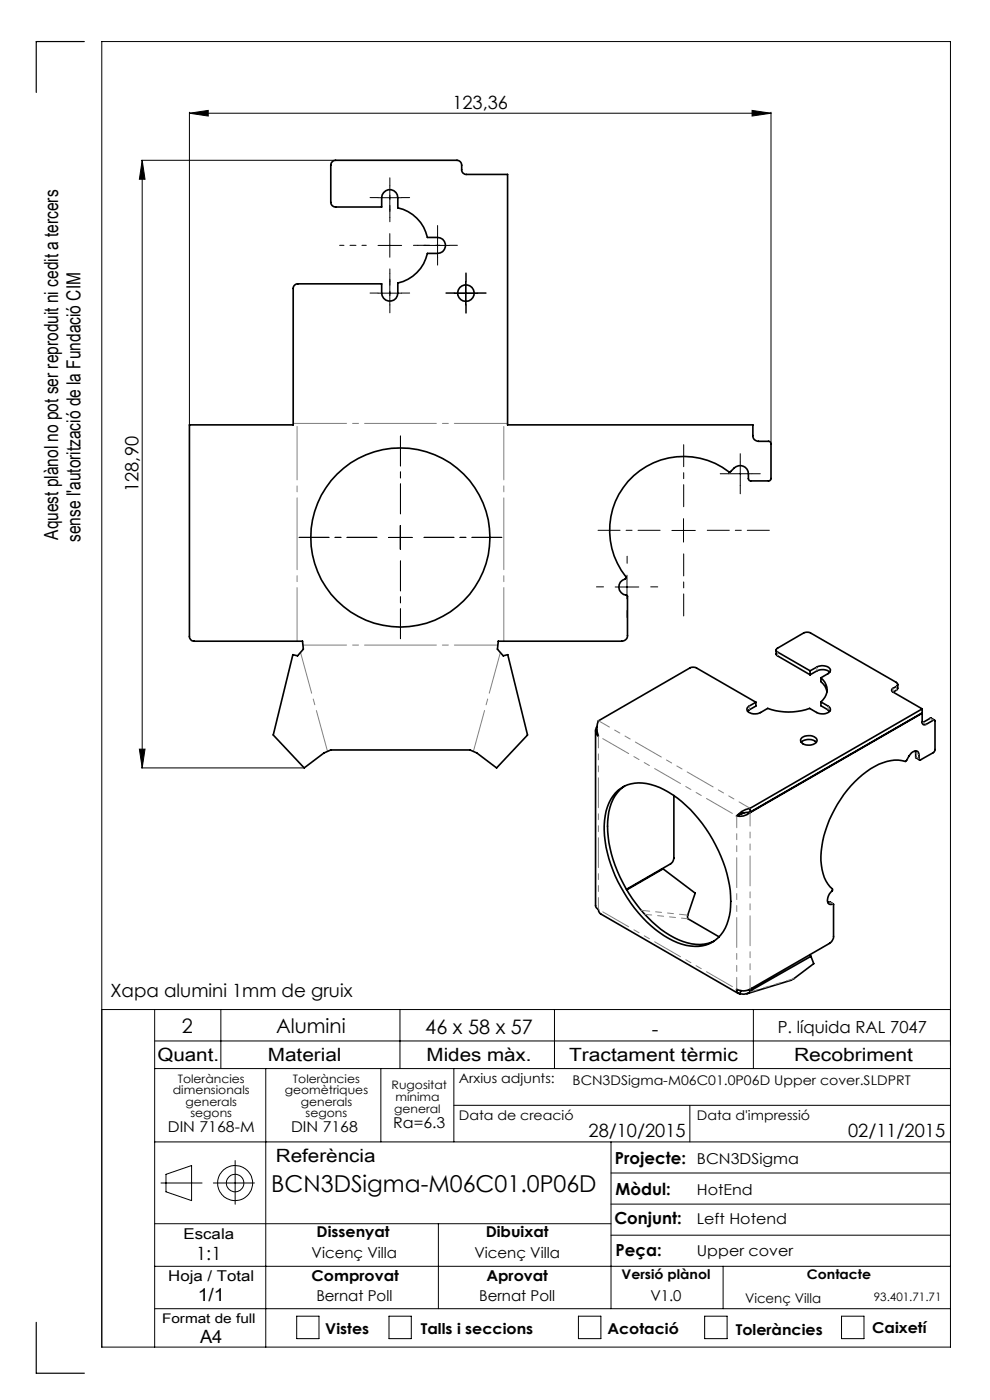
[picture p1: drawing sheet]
<svg xmlns="http://www.w3.org/2000/svg" width="210mm" height="297mm" viewBox="0 0 210 297" stroke-linecap="round" stroke-linejoin="round" font-family="sans-serif">
<g fill="none" stroke="#000" stroke-width=".21">
<path d="M30 34h41M30.2 34l.6 4h-1.2zM30.2 34v128.9M40.2 24l4-.6v1.2zM40.2 23.8v66.1M40.2 24h123.3M82.7 39.4v5M159.5 23.4l4 .6-4 .6zM163.5 23.8v70.1M80.2 52.1h5M80.2 41.9h5M82.7 49.6v5"/>
<path d="M82.7 59.7v5M90.3 52.1h5M92.8 49.6v5M98.8 59.7v5M80.2 62.2h5M96.3 62.2h5M157 98v5M82.4 114h5M84.9 111.5v5M142.5 112.5h5M145 110v5M154.5 100.5h5"/>
<path d="M130.5 124.5h5M133 122v5M29.6 158.9h1.2l-.6 4zM30 162.9h34.3M21.6 214.2h180M32.8 214.2v71.6M46.8 214.2v12.5M84.8 214.2v12.5M117.6 214.2v12.5M159.8 214.2v12.5M32.8 220.8h168.8M32.8 226.7h168.8"/>
<path d="M56.4 226.7v59.1M80.8 226.7v15.5M96.3 226.7v15.5M96.3 234.5h105.3M146.3 234.5v7.7M32.8 259.6h96.8M32.8 242.2h168.8M34.1 251h8.8M35.2 249.1l5.4-1.8v7.4l-5.4-1.9zM45.3 251h8.7M49.9 246.2v9.3M93 259.6v18"/>
<path d="M129.6 242.2v35.4M129.6 255.4h72M129.6 248.8h72M32.8 277.6h168.8M32.8 268.6h168.8M62.9 279.2h4.8v4.8h-4.8zM82.5 279.2h4.7v4.8h-4.7zM122.7 279.2h4.8v4.8h-4.8zM129.6 262h72M149.5 279.2h4.7v4.8h-4.7zM153.4 268.6v9M178.5 279.2h4.8v4.8h-4.8z"/>
<path d="M21.6 285.8h180v-277h-180v277"/>
<circle cx="49.9" cy="251" r="3.7"/>
<circle cx="49.9" cy="251" r="1.86"/>
</g>
<path d="M79.9 114h-16.5M84.9 109v-16.5M84.9 119v16.5M89.9 114h16.5" fill="none" stroke="#000" stroke-width=".21" stroke-dasharray="15.2 1.3 1.3 1.3" stroke-dashoffset="8.9"/>
<g fill="none" stroke="#000" stroke-width=".21" stroke-dasharray="15.2 1.3 1.3 1.3">
<path d="M82.7 39.4v-1.7M80.2 41.9h-1.7M82.7 44.4v1.7M82.7 59.7v-1.7M85.2 41.9h1.7M90.3 52h-1.7M92.8 49.5v-1.7M92.8 54.5v1.7M95.3 52h1.7M98.8 59.7v-1.8M80.2 62.2h-1.7M82.7 64.7v1.7"/>
<path d="M85.2 62.2h1.7M96.3 62.2h-1.7M98.8 64.7v1.7M101.3 62.2h1.8M157 98v-1.7M133 119.5v-1.5M154.5 100.5h-1.7M157 103v1.8M159.5 100.5h1.8M128 124.5h-1.5M133 129.5v1.5M138 124.5h1.5"/>
</g>
<path d="M77.7 52h-5.7M82.7 47v-5.6M82.7 57v5.7M87.7 52h5.6" fill="none" stroke="#000" stroke-width=".21" stroke-dasharray="15.2 1.3 1.3 1.3" stroke-dashoffset="14.3"/>
<path d="M140 112.5h-13.1M145 107.5v-13.2M145 117.5v13.2M150 112.5h13.2" fill="none" stroke="#000" stroke-width=".21" stroke-dasharray="15.2 1.3 1.3 1.3" stroke-dashoffset="10.6"/>
<path d="M17.9 8.8h-10.2v10.8M7.7 280.5v10.8h10.2" fill="none" stroke="#000" stroke-width=".25"/>
<path d="M63.7 138.4l5.8 21M100.4 159.4l5.7-21" fill="none" stroke="#808080" stroke-width=".21" stroke-dasharray="15.2 1.3 1.3 1.3" stroke-dashoffset="6.3"/>
<path d="M64.3 136.9h41.3" fill="none" stroke="#808080" stroke-width=".21" stroke-dasharray="15.2 1.3 1.3 1.3" stroke-dashoffset="6"/>
<path d="M63 90.5v45.5M107.7 89.8h-45.5M106.9 136v-45.5" fill="none" stroke="#808080" stroke-width=".21" stroke-dasharray="15.2 1.3 1.3 1.3" stroke-dashoffset="3.9"/>
<g fill="#000">
<path d="M40.2 24l4-.6v1.2zM159.5 23.4l4 .6-4 .6z"/>
<path d="M29.6 158.9h1.2l-.6 4zM30.2 34l.6 4h-1.2z"/>
</g>
<g fill="none" stroke="#000" stroke-width=".35">
<path d="M70.5 34.3l.7-.3h25.7a1.02 1.02 0 0 1 1 1v1a.96 .96 0 0 0 1 1h8.8v53.1h52v2.3a1.15 1.15 0 0 0 1.2 1.2h2.2l.4 .3v7.8l-.4 .3h-3.9l-.4-.3a2.28 2.28 0 0 0-1.6-2.9 3 3 0 0 0-2.3 1.3l-.1 .1a15.8 15.8 0 0 0-21 1.3 15.8 15.8 0 0 0-1 21.1v.1a1.85 1.85 0 0 0-1.5 1.9 1.85 1.85 0 0 0 1.7 1.8l.1 8.4a1.2 1.2 0 0 1-1.2 1.2h-26.2l-.2 1.7 1.3 1.4 .9-.2 4.2 17-6.6 7-4.2-3.2-1.4-.6h-29.5l-1.5 .6-4.2 3.2-6.5-7 4.1-17 1 .2 1.2-1.4-.1-1.7h-23a1.02 1.02 0 0 1-1-1v-44.9h22v-28.9a.96 .96 0 0 1 1-1h17.8v2a1.71 1.71 0 0 0 1.7 1.7 1.71 1.71 0 0 0 1.7-1.7v-2.2a8.2 8.2 0 0 0 6.3-6.2h2.1a1.69 1.69 0 0 0 1.7-1.7 1.69 1.69 0 0 0-1.7-1.7h-2.1a8.2 8.2 0 0 0-6.3-6.3v-2.2a1.71 1.71 0 0 0-1.7-1.7 1.71 1.71 0 0 0-1.7 1.7v2h-9.8a1.02 1.02 0 0 1-1-1v-7.9zM164.6 137.9v.9l.2 .3 7 4.1M126.3 155v37.1l.2 .4 .4 .4 .1 .5 .4 .5 29.2 16.8M160.3 149l-12.6-7.3a1.5 1.5 0 0 0-1.4 0l-19.4 11.2a4.3 4.3 0 0 0 0 3.3 1.43 1.43 0 0 1-.3-2.1M160.3 149v.8l-1.7 1.1M170 157.5a2.36 2.36 0 0 1 3.1 0M170.1 156.5a2.31 2.31 0 0 1 3.2 .4 1.46 1.46 0 0 1-1.9 1.2l-1.1-.3a.76 .76 0 0 1-.2-1.3zM171.8 142.3l-6.9-4a.43 .43 0 0 1-.3-.4 .43 .43 0 0 1 .3-.4l5.6-3.2 .5-.2 .8 .1 18.3 10.6a.46 .46 0 0 1 .3 .4 .46 .46 0 0 1-.3 .4l-.7 .4a.42 .42 0 0 0-.3 .4 .42 .42 0 0 0 .3 .4M171.8 142.3a4.3 4.3 0 0 1 2.5-1.1l1.2 .2a.77 .77 0 0 1 .7 .7 .77 .77 0 0 1-.6 .8l-1.5 .9M171.8 142.3v.9M174.1 148.9l1.5 .9a.75 .75 0 0 1 .5 .8 .75 .75 0 0 1-.6 .6l-1.2 .2a4.4 4.4 0 0 1-2.6-1.1 13.1 13.1 0 0 1-8.9 0 4.4 4.4 0 0 1-2.6 1.1l-1.1-.2a.75 .75 0 0 1-.6-.6 .75 .75 0 0 1 .4-.8l1.4-.8M174.1 143.8a3.2 3.2 0 0 1 0 5.1"/>
<path d="M174.1 148.9v.8l1.9 1.2M174.1 143.8v.8a3.3 3.3 0 0 1 1.3 2.2M176 142.6a2.4 2.4 0 0 0-2.8-.3l-1.4 .9M189.4 146.8l6.2 3.6M190.4 145.2v1l-1 .6M194.2 159.3v1.4l.9 .5M195.5 151.3h.1M195.6 151.3v1.9a.51 .51 0 0 0 .3 .5 .51 .51 0 0 0 .6 0l1.5-1 .3 .2v6.2l-.3 .6-2.7 1.5-.2 .1-.2-.3a1.81 1.81 0 0 0-.2-1.6l-.5-.1-.9 .4-1.2 1.8a8.2 8.2 0 0 0-6.5 1.1 24.3 24.3 0 0 0-11.5 20 8.4 8.4 0 0 0 2.5 6.1v.2a2.61 2.61 0 0 0-.9 2.7 .92 .92 0 0 0 1 .2l.1 6.8a1.87 1.87 0 0 1-.8 1.5l-16.9 9.8a3.1 3.1 0 0 1-2.9 0 .76 .76 0 0 0 .8 .9M195.6 150.4l-36.5 21.1M195.6 150.4v.8l-36.5 21.1M195.6 151.3l-36.5 21.1M198.2 152.7l-.8-.4-1.8 1"/>
<path d="M131.1 167.7a7.8 7.8 0 0 1 7.9-1 25.4 25.4 0 0 1 12.8 12.6 24.2 24.2 0 0 1 2.9 15 7.3 7.3 0 0 1-9.1 6.3 22.3 22.3 0 0 1-12.5-10.1 26.8 26.8 0 0 1-4.9-16.4 9.5 9.5 0 0 1 2.9-6.4zM132.5 166.8a8.9 8.9 0 0 0-3.6 7.4 28.7 28.7 0 0 0 7.7 19.5 18 18 0 0 0 11 6.6 7.4 7.4 0 0 0 3.8-.6M142.9 168.8v13.2a1.6 1.6 0 0 1-.7 1.3l-9.3 5.4M157.8 172.5l-.8 .2M159 172.3l.1 .1M159.1 172.3l-1.6 .2-1.3 .6M159.1 171.5a4.7 4.7 0 0 0-2.9 1.6M159.1 172.4a3.3 3.3 0 0 1-2.9 .7M159.1 171.5v.8M140.7 184.3l6.8 5.2-1.6 4.7 .1 .7 6.5 3.9M140.7 184.3l-7.7 4.5M140.7 184.3l-.4 .1"/>
<path d="M175.6 191.4l.5-.1 .7 .5M157.2 210.1l-.2 .7M158.9 210l.3 .4M159.2 210.4l-.6 .3-.8 .2-.8-.1M159.4 209.7l.2 .3M159.6 210l-.4 .4M171.8 202.5l.2 .4M172 202.9l.6 1.5-4.2 3.2-.6 .4-9.4 2.8M172 202.9l-12.4 7.1"/>
<circle cx="98.8" cy="62.2" r="1.75"/>
<circle cx="84.9" cy="114" r="19"/>
</g>
<path d="M159.1 171.5l-32.2-18.6" fill="none" stroke="#808080" stroke-width=".21" stroke-dasharray="6.3 1.3 1.3 1.3 1.3 1.3" stroke-dashoffset="3.7"/>
<path d="M156.3 173.1l-29.4-16.9M126.9 192.9l29.4 16.9" fill="none" stroke="#808080" stroke-width=".21" stroke-dasharray="6.3 1.3 1.3 1.3 1.3 1.3" stroke-dashoffset="-1.1"/>
<path d="M126.9 156.2v36.7M156.3 209.8v-36.7" fill="none" stroke="#808080" stroke-width=".21" stroke-dasharray="6.3 1.3 1.3 1.3 1.3 1.3" stroke-dashoffset="3.9"/>
<path d="M159.1 209.8v-37.4" fill="none" stroke="#808080" stroke-width=".21" stroke-dasharray="6.3 1.3 1.3 1.3 1.3 1.3" stroke-dashoffset="3.5"/>
<path d="M164.9 138.3v.8M158.9 150.6v-.8M173.3 142.3v-.8M175.7 150.6v-.8M189.4 146v.8M190.2 146.4v-.8M194.3 159.7l.7 .5M195.8 153.2l.7 .5M198 152.8l-.7-.4M194.3 160.6l.7 .4M176.7 191.8l-.8-.5" fill="none" stroke="#808080" stroke-width=".21" stroke-dasharray="6.3 1.3 1.3 1.3 1.3 1.3"/>
<path d="M159.2 210.4l9.2-2.8" fill="none" stroke="#808080" stroke-width=".21" stroke-dasharray="6.3 1.3 1.3 1.3 1.3 1.3" stroke-dashoffset="4.7"/>
<path d="M136.8 194l9.2 .9" fill="none" stroke="#808080" stroke-width=".21" stroke-dasharray="6.3 1.3 1.3 1.3 1.3 1.3" stroke-dashoffset="4.9"/>
<path d="M145.9 194.1l-9.8-1" fill="none" stroke="#808080" stroke-width=".21" stroke-dasharray="6.3 1.3 1.3 1.3 1.3 1.3" stroke-dashoffset="4.6"/>
<text font-size="4.9" x="57.5" y="253">BCN3DSigma-M06C01.0P06D</text>
<g font-size="4.2">
<text x="38.6" y="219">2</text>
<text x="58.6" y="219.2">Alumini</text>
<text x="90.2" y="219.4">46 x 58 x 57</text>
<text x="138.3" y="219.7">-</text>
</g>
<g font-size="4.1">
<text x="12.3" y="114.5" transform="rotate(-90 12.3 114.5)">Aquest plànol no pot ser reproduit ni cedit a tercers</text>
<text x="17.1" y="115" transform="rotate(-90 17.1 115)">sense l'autorització de la Fundació CIM</text>
</g>
<g font-size="3.9">
<text x="96" y="23.2">123,36</text>
<text x="29.3" y="104.4" transform="rotate(-90 29.3 104.4)">128,90</text>
<text x="23.4" y="211.5">Xapa alumini 1mm de gruix</text>
<text x="33.4" y="225">Quant.</text>
<text x="56.8" y="225">Material</text>
<text x="90.5" y="225">Mides màx.</text>
<text x="120.7" y="225">Tractament tèrmic</text>
<text x="168.4" y="225">Recobriment</text>
<text x="124.8" y="241.3">28/10/2015</text>
<text x="179.9" y="241.3">02/11/2015</text>
<text x="58.5" y="246.5">Referència</text>
<text x="41.6" y="267.2">1:1</text>
<text x="41.9" y="276.1">1/1</text>
<text x="42.4" y="284.9">A4</text>
</g>
<g font-size="3.5">
<text x="165" y="219.2">P. líquida RAL 7047</text>
<text x="130.5" y="246.8">Projecte:</text>
<text x="130.6" y="253.4">Mòdul:</text>
<text x="130.3" y="259.8">Conjunt:</text>
<text x="130.6" y="266.4">Peça:</text>
</g>
<g font-size="3.2">
<text x="83.4" y="239.3">Ra=6.3</text>
<text x="35.6" y="240.1">DIN 7168-M</text>
<text x="61.7" y="240.1">DIN 7168</text>
<text x="147.8" y="246.8">BCN3DSigma</text>
<text x="147.8" y="253.4">HotEnd</text>
<text x="38.9" y="262.9">Escala</text>
<text x="67.2" y="262.5">Dissenyat</text>
<text x="103" y="262.5">Dibuixat</text>
<text x="147.8" y="259.8">Left Hotend</text>
<text x="66.1" y="266.8">Vicenç Villa</text>
<text x="100.6" y="266.8">Vicenç Villa</text>
<text x="147.8" y="266.4">Upper cover</text>
<text x="35.7" y="271.7">Hoja / Total</text>
<text x="66.1" y="271.7">Comprovat</text>
<text x="103.2" y="271.7">Aprovat</text>
<text x="67.1" y="276.1">Bernat Poll</text>
<text x="101.6" y="276.1">Bernat Poll</text>
<text x="138" y="276.1">V1.0</text>
<text x="69" y="283.1">Vistes</text>
<text x="89.3" y="283.1">Talls i seccions</text>
<text x="128.8" y="283.1">Acotació</text>
<text x="156.1" y="283.2">Toleràncies</text>
<text x="185" y="282.8">Caixetí</text>
</g>
<g font-size="2.8">
<text x="97.3" y="229.6">Arxius adjunts:</text>
<text x="121.5" y="230.2">BCN3DSigma-M06C01.0P06D Upper cover.SLDPRT</text>
<text x="97.3" y="237.7">Data de creació</text>
<text x="147.8" y="237.7">Data d'impressió</text>
<text x="131.8" y="271.4">Versió plànol</text>
<text x="171.2" y="271.4">Contacte</text>
<text x="34.4" y="280.7">Format de full</text>
<text x="158" y="276.3">Vicenç Villa</text>
</g>
<g font-size="2.5">
<text x="36.7" y="232.1">dimensionals</text>
<text x="37.7" y="229.6">Toleràncies</text>
<text x="60.4" y="232.1">geomètriques</text>
<text x="62.1" y="229.6">Toleràncies</text>
<text x="83.1" y="231">Rugositat</text>
<text x="83.9" y="233.5">mínima</text>
<text x="39.4" y="234.6">generals</text>
<text x="40.4" y="237.1">segons</text>
<text x="63.8" y="234.6">generals</text>
<text x="64.8" y="237.1">segons</text>
<text x="83.6" y="236.2">general</text>
<text x="185.4" y="276.1">93.401.71.71</text>
</g>
</svg>
